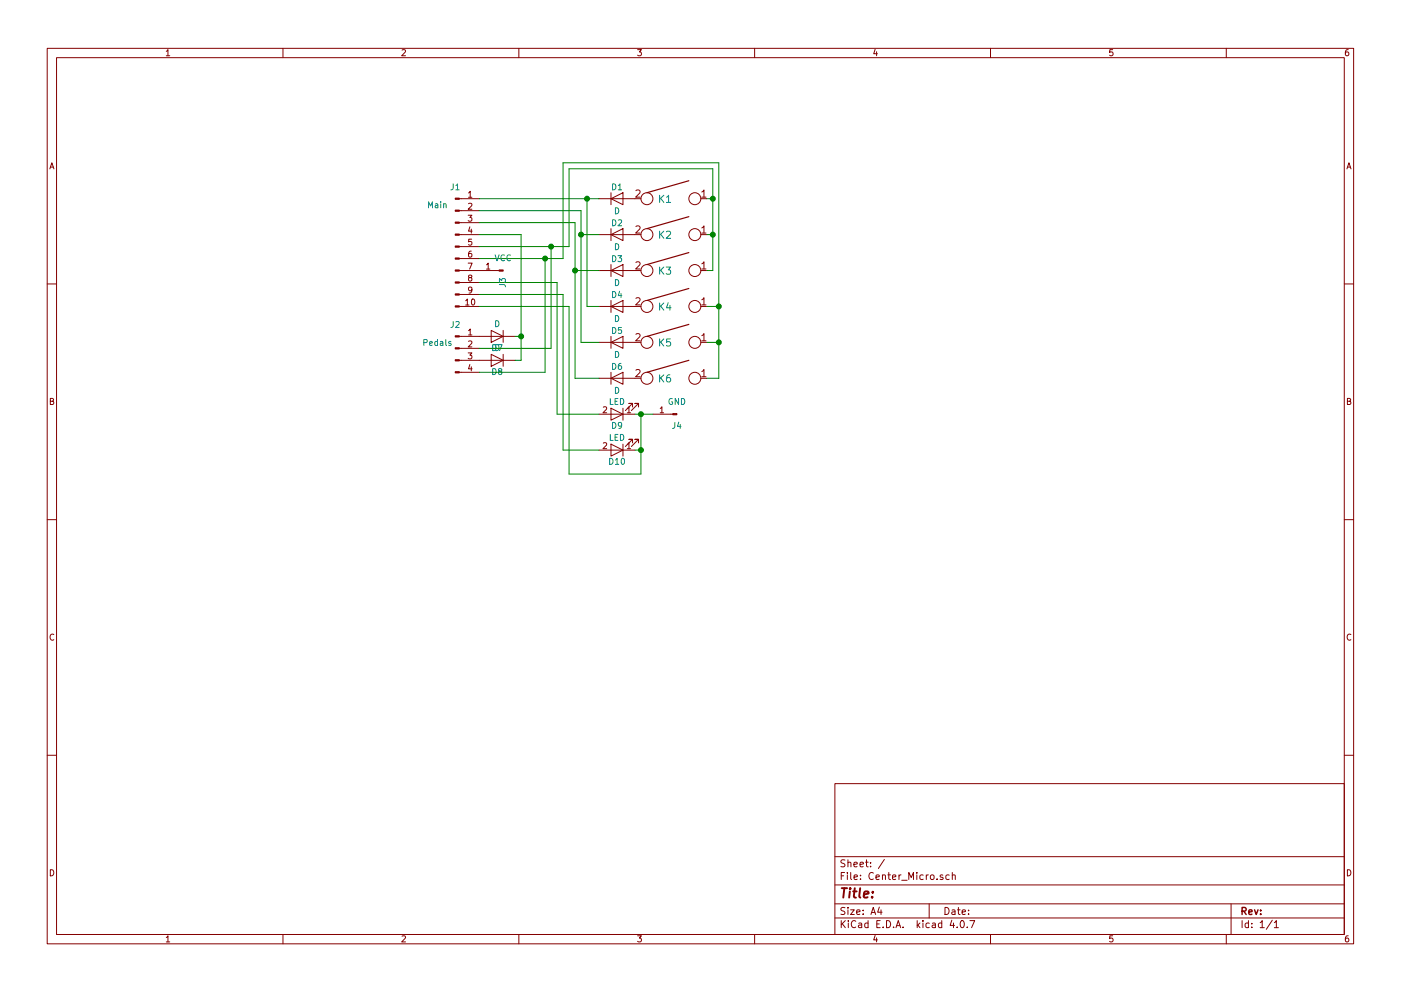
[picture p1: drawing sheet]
EESchema Schematic File Version 2
LIBS:power
LIBS:device
LIBS:switches
LIBS:relays
LIBS:motors
LIBS:transistors
LIBS:conn
LIBS:linear
LIBS:regul
LIBS:74xx
LIBS:cmos4000
LIBS:adc-dac
LIBS:memory
LIBS:xilinx
LIBS:microcontrollers
LIBS:dsp
LIBS:microchip
LIBS:analog_switches
LIBS:motorola
LIBS:texas
LIBS:intel
LIBS:audio
LIBS:interface
LIBS:digital-audio
LIBS:philips
LIBS:display
LIBS:cypress
LIBS:siliconi
LIBS:opto
LIBS:atmel
LIBS:contrib
LIBS:valves
LIBS:keyboard_parts
LIBS:mkl27z256vfm4
LIBS:Center_Micro-cache
EELAYER 25 0
EELAYER END
$Descr A4 11693 8268
encoding utf-8
Sheet 1 1
Title ""
Date ""
Rev ""
Comp ""
Comment1 ""
Comment2 ""
Comment3 ""
Comment4 ""
$EndDescr
$Comp
L D D1
U 1 1
P 5150 1650
F 0 "D1" H 5150 1750 50  0000 C CNN
F 1 "D" H 5150 1550 50  0000 C CNN
F 2 "keyboard_parts:D_SOD123_axial" H 5150 1650 50  0001 C CNN
F 3 "" H 5150 1650 50  0001 C CNN
	1    5150 1650
	1    0    0    -1  
$EndComp
$Comp
L D D2
U 1 1
P 5150 1950
F 0 "D2" H 5150 2050 50  0000 C CNN
F 1 "D" H 5150 1850 50  0000 C CNN
F 2 "keyboard_parts:D_SOD123_axial" H 5150 1950 50  0001 C CNN
F 3 "" H 5150 1950 50  0001 C CNN
	1    5150 1950
	1    0    0    -1  
$EndComp
$Comp
L D D3
U 1 1
P 5150 2250
F 0 "D3" H 5150 2350 50  0000 C CNN
F 1 "D" H 5150 2150 50  0000 C CNN
F 2 "keyboard_parts:D_SOD123_axial" H 5150 2250 50  0001 C CNN
F 3 "" H 5150 2250 50  0001 C CNN
	1    5150 2250
	1    0    0    -1  
$EndComp
$Comp
L D D4
U 1 1
P 5150 2550
F 0 "D4" H 5150 2650 50  0000 C CNN
F 1 "D" H 5150 2450 50  0000 C CNN
F 2 "keyboard_parts:D_SOD123_axial" H 5150 2550 50  0001 C CNN
F 3 "" H 5150 2550 50  0001 C CNN
	1    5150 2550
	1    0    0    -1  
$EndComp
$Comp
L D D5
U 1 1
P 5150 2850
F 0 "D5" H 5150 2950 50  0000 C CNN
F 1 "D" H 5150 2750 50  0000 C CNN
F 2 "keyboard_parts:D_SOD123_axial" H 5150 2850 50  0001 C CNN
F 3 "" H 5150 2850 50  0001 C CNN
	1    5150 2850
	1    0    0    -1  
$EndComp
$Comp
L D D6
U 1 1
P 5150 3150
F 0 "D6" H 5150 3250 50  0000 C CNN
F 1 "D" H 5150 3050 50  0000 C CNN
F 2 "keyboard_parts:D_SOD123_axial" H 5150 3150 50  0001 C CNN
F 3 "" H 5150 3150 50  0001 C CNN
	1    5150 3150
	1    0    0    -1  
$EndComp
$Comp
L KEYSW K1
U 1 1
P 5600 1650
F 0 "K1" H 5550 1650 60  0000 C CNN
F 1 "KEYSW" H 5600 1550 60  0001 C CNN
F 2 "keebs:Mx_Alps_100" H 5600 1650 60  0001 C CNN
F 3 "" H 5600 1650 60  0000 C CNN
	1    5600 1650
	1    0    0    -1  
$EndComp
$Comp
L KEYSW K2
U 1 1
P 5600 1950
F 0 "K2" H 5550 1950 60  0000 C CNN
F 1 "KEYSW" H 5600 1850 60  0001 C CNN
F 2 "keebs:Mx_Alps_100" H 5600 1950 60  0001 C CNN
F 3 "" H 5600 1950 60  0000 C CNN
	1    5600 1950
	1    0    0    -1  
$EndComp
$Comp
L KEYSW K3
U 1 1
P 5600 2250
F 0 "K3" H 5550 2250 60  0000 C CNN
F 1 "KEYSW" H 5600 2150 60  0001 C CNN
F 2 "keebs:Mx_Alps_100" H 5600 2250 60  0001 C CNN
F 3 "" H 5600 2250 60  0000 C CNN
	1    5600 2250
	1    0    0    -1  
$EndComp
$Comp
L KEYSW K4
U 1 1
P 5600 2550
F 0 "K4" H 5550 2550 60  0000 C CNN
F 1 "KEYSW" H 5600 2450 60  0001 C CNN
F 2 "keebs:Mx_Alps_100" H 5600 2550 60  0001 C CNN
F 3 "" H 5600 2550 60  0000 C CNN
	1    5600 2550
	1    0    0    -1  
$EndComp
$Comp
L KEYSW K5
U 1 1
P 5600 2850
F 0 "K5" H 5550 2850 60  0000 C CNN
F 1 "KEYSW" H 5600 2750 60  0001 C CNN
F 2 "keebs:Mx_Alps_100" H 5600 2850 60  0001 C CNN
F 3 "" H 5600 2850 60  0000 C CNN
	1    5600 2850
	1    0    0    -1  
$EndComp
$Comp
L KEYSW K6
U 1 1
P 5600 3150
F 0 "K6" H 5550 3150 60  0000 C CNN
F 1 "KEYSW" H 5600 3050 60  0001 C CNN
F 2 "keebs:Mx_Alps_100" H 5600 3150 60  0001 C CNN
F 3 "" H 5600 3150 60  0000 C CNN
	1    5600 3150
	1    0    0    -1  
$EndComp
$Comp
L Conn_01x10_Male J1
U 1 1
P 3800 2050
F 0 "J1" H 3800 2550 50  0000 C CNN
F 1 "Main" H 3650 2400 50  0000 C CNN
F 2 "Pin_Headers:Pin_Header_Angled_1x10_Pitch2.54mm" H 3800 2050 50  0001 C CNN
F 3 "" H 3800 2050 50  0001 C CNN
	1    3800 2050
	1    0    0    -1  
$EndComp
Wire Wire Line
	5950 1400 5950 2250
Wire Wire Line
	5950 1650 5900 1650
Wire Wire Line
	5950 1950 5900 1950
Connection ~ 5950 1650
Wire Wire Line
	5950 2250 5900 2250
Connection ~ 5950 1950
Wire Wire Line
	6000 2850 5900 2850
Wire Wire Line
	6000 3150 5900 3150
Connection ~ 6000 2850
Wire Wire Line
	5900 2550 6000 2550
Wire Wire Line
	6000 1350 6000 3150
$Comp
L LED D9
U 1 1
P 5150 3450
F 0 "D9" H 5150 3550 50  0000 C CNN
F 1 "LED" H 5150 3350 50  0000 C CNN
F 2 "keyboard_parts:LED_TH" H 5150 3450 50  0001 C CNN
F 3 "" H 5150 3450 50  0001 C CNN
	1    5150 3450
	-1   0    0    1   
$EndComp
$Comp
L LED D10
U 1 1
P 5150 3750
F 0 "D10" H 5150 3850 50  0000 C CNN
F 1 "LED" H 5150 3650 50  0000 C CNN
F 2 "keyboard_parts:LED_TH" H 5150 3750 50  0001 C CNN
F 3 "" H 5150 3750 50  0001 C CNN
	1    5150 3750
	-1   0    0    1   
$EndComp
$Comp
L Conn_01x04_Male J2
U 1 1
P 3800 2900
F 0 "J2" H 3800 3100 50  0000 C CNN
F 1 "Pedals" H 3650 2950 50  0000 C CNN
F 2 "Pin_Headers:Pin_Header_Angled_1x04_Pitch2.54mm" H 3800 2900 50  0001 C CNN
F 3 "" H 3800 2900 50  0001 C CNN
	1    3800 2900
	1    0    0    -1  
$EndComp
Wire Wire Line
	4000 1650 5000 1650
Wire Wire Line
	4900 1650 4900 2550
Wire Wire Line
	4900 2550 5000 2550
Connection ~ 4900 1650
Wire Wire Line
	4000 1750 4850 1750
Wire Wire Line
	4850 1750 4850 2850
Wire Wire Line
	4850 1950 5000 1950
Wire Wire Line
	4000 1850 4800 1850
Wire Wire Line
	4800 1850 4800 3150
Wire Wire Line
	4800 2250 5000 2250
Wire Wire Line
	4850 2850 5000 2850
Connection ~ 4850 1950
Wire Wire Line
	4800 3150 5000 3150
Connection ~ 4800 2250
$Comp
L D D7
U 1 1
P 4150 2800
F 0 "D7" H 4150 2900 50  0000 C CNN
F 1 "D" H 4150 2700 50  0000 C CNN
F 2 "keyboard_parts:D_SOD123_axial" H 4150 2800 50  0001 C CNN
F 3 "" H 4150 2800 50  0001 C CNN
	1    4150 2800
	-1   0    0    1   
$EndComp
$Comp
L D D8
U 1 1
P 4150 3000
F 0 "D8" H 4150 3100 50  0000 C CNN
F 1 "D" H 4150 2900 50  0000 C CNN
F 2 "keyboard_parts:D_SOD123_axial" H 4150 3000 50  0001 C CNN
F 3 "" H 4150 3000 50  0001 C CNN
	1    4150 3000
	-1   0    0    1   
$EndComp
Wire Wire Line
	4000 1950 4350 1950
Wire Wire Line
	4350 1950 4350 3000
Wire Wire Line
	4350 2800 4300 2800
Wire Wire Line
	4350 3000 4300 3000
Connection ~ 4350 2800
Wire Wire Line
	5300 3450 5450 3450
Wire Wire Line
	5350 3450 5350 3950
Wire Wire Line
	5350 3750 5300 3750
Wire Wire Line
	4000 2550 4750 2550
Wire Wire Line
	4750 2550 4750 3950
Wire Wire Line
	4750 3950 5350 3950
Connection ~ 5350 3750
Wire Wire Line
	4000 2450 4700 2450
Wire Wire Line
	4700 2450 4700 3750
Wire Wire Line
	4700 3750 5000 3750
Wire Wire Line
	4000 2350 4650 2350
Wire Wire Line
	4650 2350 4650 3450
Wire Wire Line
	4650 3450 5000 3450
Wire Wire Line
	4000 2050 4750 2050
Wire Wire Line
	4750 2050 4750 1400
Wire Wire Line
	4750 1400 5950 1400
Wire Wire Line
	4000 2900 4600 2900
Wire Wire Line
	4600 2900 4600 2050
Connection ~ 4600 2050
Wire Wire Line
	4000 2150 4700 2150
Wire Wire Line
	4700 2150 4700 1350
Wire Wire Line
	4700 1350 6000 1350
Connection ~ 6000 2550
Wire Wire Line
	4000 3100 4550 3100
Wire Wire Line
	4550 3100 4550 2150
Connection ~ 4550 2150
$Comp
L Conn_01x01_Male J3
U 1 1
P 4200 2250
F 0 "J3" V 4200 2350 50  0000 C CNN
F 1 "VCC" H 4200 2150 50  0000 C CNN
F 2 "Pin_Headers:Pin_Header_Straight_1x01_Pitch2.54mm" H 4200 2250 50  0001 C CNN
F 3 "" H 4200 2250 50  0001 C CNN
	1    4200 2250
	-1   0    0    1   
$EndComp
$Comp
L Conn_01x01_Male J4
U 1 1
P 5650 3450
F 0 "J4" H 5650 3550 50  0000 C CNN
F 1 "GND" H 5650 3350 50  0000 C CNN
F 2 "Pin_Headers:Pin_Header_Straight_1x01_Pitch2.54mm" H 5650 3450 50  0001 C CNN
F 3 "" H 5650 3450 50  0001 C CNN
	1    5650 3450
	-1   0    0    1   
$EndComp
Connection ~ 5350 3450
$EndSCHEMATC
